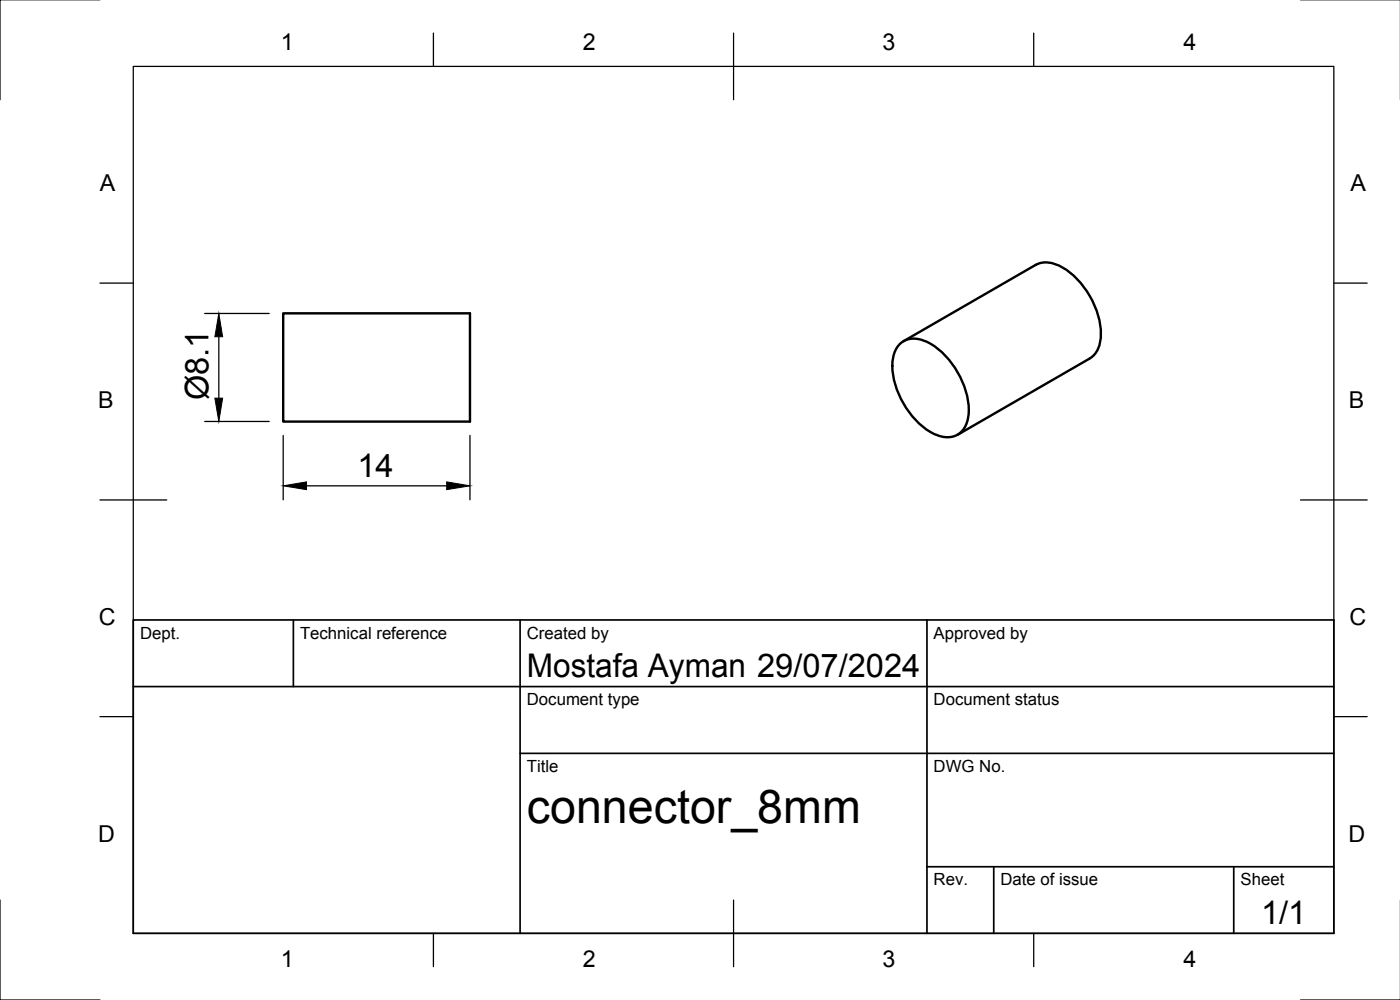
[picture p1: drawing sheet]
<svg xmlns="http://www.w3.org/2000/svg" width="210mm" height="150mm" viewBox="0 0 210 150" stroke-linecap="round" stroke-linejoin="round" font-family="sans-serif">
<!-- layer: Visible -->
<path d="M42.5 47h28v16.2h-28zM134.9 51.6a3.2 3.2 0 0 1 3.7-.5 11.8 11.8 0 0 1 6.1 7.3 7.3 7.3 0 0 1-.1 5.7 3.2 3.2 0 0 1-4.2 1.1 11.8 11.8 0 0 1-6.1-7.2 7.3 7.3 0 0 1 .1-5.8zM135.4 51.2l19.9-11.5a4.3 4.3 0 0 1 4.4 .7 12.6 12.6 0 0 1 5.4 10.1 4 4 0 0 1-1.7 3.2l-19.8 11.5" fill="none" stroke="#000" stroke-width=".36"/>
<!-- layer: BORDER -->
<g fill="none" stroke="#000" stroke-width=".19">
<path d="M15 0h-15v15M195 0h15M20 10h180v129.9h-180zM65 5v5M110 5v10M155 5v5M15 42.4h5M200 42.4h5M15 75h10M195 75h10M15 107.4h5M200 107.4h5"/>
<path d="M0 134.9v15h15M65 139.9v5M110 134.9v10M155 139.9v5M195 149.9h15"/>
</g>
<!-- layer: TITLEBLOCK -->
<path d="M20 92.9h180v47h-180zM44 92.9v10M78 92.9v47M139 92.9v47M20 102.9h180M78 113h122M139 129.9h61M149 129.9v10M185 129.9v10" fill="none" stroke="#000" stroke-width=".25"/>
<!-- layer: FD_Dimensions -->
<path d="M30.7 47h9.7M32.8 50.5v9.2M30.7 63.2h9.7M42.5 65.3v9.6M46 72.8h21M70.5 65.3v9.6" fill="none" stroke="#000" stroke-width=".19"/>
<path d="M32.2 59.7h1.2l-.6 3.5zM32.8 47l.6 3.5h-1.2zM42.5 72.8l3.5-.6v1.2zM67 72.2l3.5 .6-3.5 .6z" fill="#000" stroke="#000" stroke-width=".15"/>
<text font-size="7" x="79" y="123.5">connector_8mm</text>
<g font-size="4.9">
<text x="31.3" y="60" transform="rotate(-90 31.3 60)">Ø8.1</text>
<text x="53.6" y="71.4">14</text>
<text x="79" y="101.4">Mostafa Ayman 29/07/2024</text>
<text x="189.1" y="138.6">1/1</text>
</g>
<g font-size="3.5">
<text x="42.1" y="7.5">1</text>
<text x="87.4" y="7.5">2</text>
<text x="132.3" y="7.5">3</text>
<text x="177.4" y="7.5">4</text>
<text x="15" y="28.7">A</text>
<text x="202.5" y="28.7">A</text>
<text x="14.7" y="61.2">B</text>
<text x="202.2" y="61.2">B</text>
<text x="14.8" y="93.7">C</text>
<text x="202.3" y="93.7">C</text>
<text x="14.7" y="126.2">D</text>
<text x="202.2" y="126.2">D</text>
<text x="42.1" y="145">1</text>
<text x="87.4" y="145">2</text>
<text x="132.3" y="145">3</text>
<text x="177.4" y="144.9">4</text>
</g>
<g font-size="2.5">
<text x="21" y="95.7">Dept.</text>
<text x="45" y="95.7">Technical reference</text>
<text x="79" y="95.7">Created by</text>
<text x="140" y="95.7">Approved by</text>
<text x="79" y="105.7">Document type</text>
<text x="140" y="105.7">Document status</text>
<text x="79" y="115.7">Title</text>
<text x="140" y="115.7">DWG No.</text>
<text x="140" y="132.7">Rev.</text>
<text x="150" y="132.7">Date of issue</text>
<text x="186" y="132.7">Sheet</text>
</g>
</svg>
